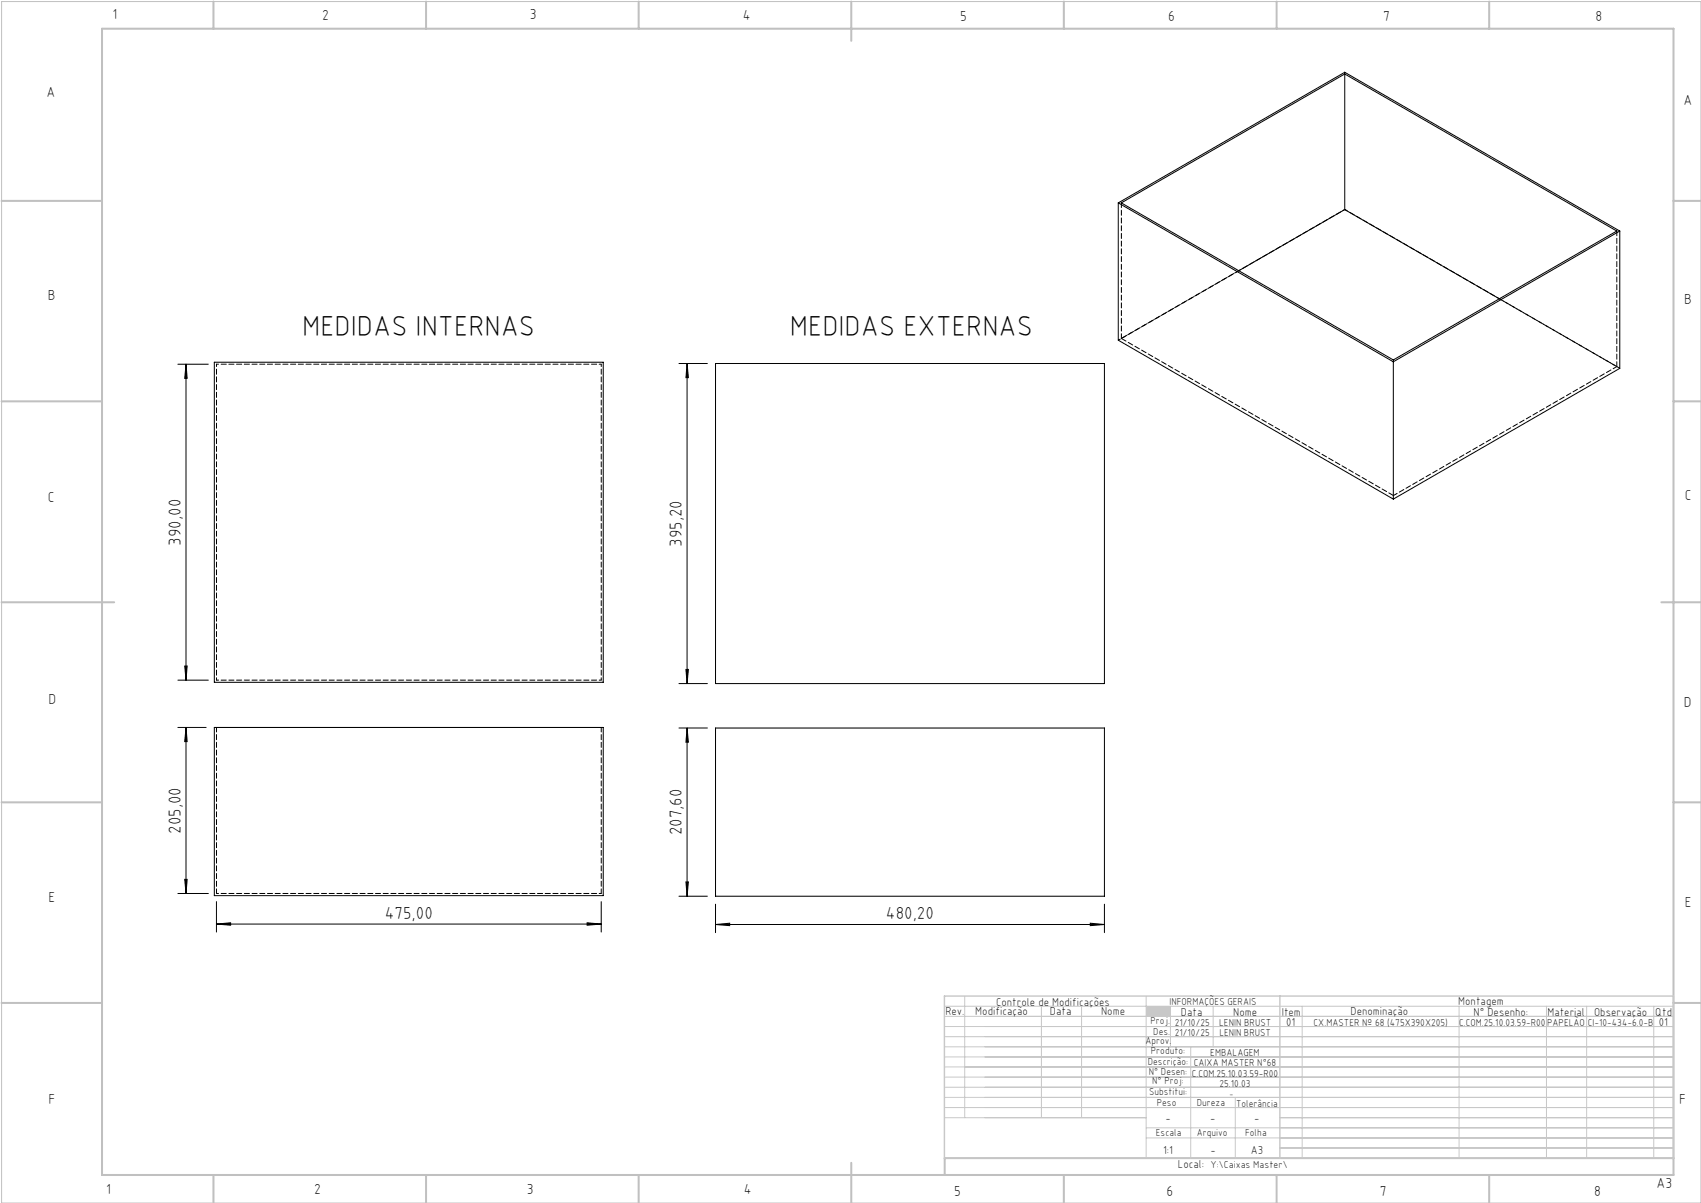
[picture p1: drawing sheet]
<svg xmlns="http://www.w3.org/2000/svg" width="420mm" height="297mm" viewBox="0 0 420 297" stroke-linecap="round" stroke-linejoin="round" font-family="sans-serif">
<path d="M.4 .4h419.6v296.6h-419.6z" fill="none" stroke="#c0c0c0" stroke-width=".25"/>
<g fill="none" stroke="#c0c0c0" stroke-width=".5">
<path d="M25.2 7.1h388v283h-388zM52.7 .4v6.7M105.2 .4v6.7M157.7 .4v6.7M210.2 .4v9.7M262.7 .4v6.7M315.2 .4v6.7M367.7 .4v6.7M.4 49.6h24.8M413.2 49.6h6.8M.4 99.1h24.8M413.2 99.1h6.8"/>
<path d="M.4 148.7h27.8M410.2 148.7h9.8M.4 198.1h24.8M413.2 198.1h6.8M.4 247.6h24.8M413.2 247.6h6.8M52.7 290.1v6.9M105.2 290.1v6.9M157.7 290.1v6.9M210.2 287.1v9.9M262.7 290.1v6.9M315.2 290.1v6.9"/>
<path d="M367.7 290.1v6.9M413.2 285.9h-179.9v4.2"/>
</g>
<g fill="none" stroke="#c3c8d2" stroke-width=".25">
<path d="M233.2 250.9h180M233.2 248.4h180M233.2 253.4h180M233.2 255.9h180M233.2 258.4h180M238.2 245.9v30M257.1 248.4v27.5M267.1 248.4v27.5M283 245.9v40M289 248.4v10M294 258.4v27.5M299.5 248.4v10"/>
<path d="M321.5 248.4v37.5M360.3 248.4v37.5M381.8 248.4v37.5M391.8 248.4v37.5M408.3 248.4v37.5M233.2 260.9h180M233.2 263.4h180M233.2 265.9h180M233.2 268.4h180M233.2 270.9h180M233.2 273.4h180M233.2 275.9h49.8"/>
<path d="M283 278.4h130.2M305 270.9v15M316 275.9h97.2M283 280.9h130.2M316 283.4h97.2"/>
</g>
<path d="M233.2 245.9h180v40h-180zM316 245.9v40" fill="none" stroke="#c3c8d2" stroke-width=".35"/>
<path d="M283 248.4h6v2.5h-6z" fill-rule="evenodd" fill="#c3c8d2"/>
<g fill="none" stroke="#000" stroke-width=".25">
<path d="M332 18.3v33.4M276.1 50.1v33.9l67.9 39.2M276.1 50.1l67.9 39.2M276.1 50.1l55.9-32.3 67.9 39.2M276.9 50.1l55.1-31.8 67.2 38.7-55.2 31.9zM332 51.7l38.2 22.1M332 51.7l-26.1 15.1M399.9 57l-55.9 32.3M399.9 57v33.9l-55.9 32.3M43.9 89.9h7.5M45.9 89.9l.3 3.5h-.6zM45.9 89.9v78"/>
<path d="M52.9 89.4h96v79h-96zM167.6 89.7h7.1M169.7 89.7l.3 3.5h-.6zM169.7 89.7v79.1M176.7 89.7h96v79.1h-96zM344 89.3v33.9M43.9 179.6h7M43.9 167.9h7.5M45.6 164.4h.6l-.3 3.5zM45.9 179.6l.3 3.5h-.6zM45.9 179.6v41M52.9 179.6h96v41.5h-96z"/>
<path d="M167.6 179.7h7.1M167.6 168.8h7.1M169.4 165.3h.6l-.3 3.5zM169.7 179.7l.3 3.5h-.6zM169.7 179.7v41.6M176.7 179.7h96v41.6h-96zM45.6 217.1h.6l-.3 3.5zM169.4 217.7h.6l-.3 3.6zM43.9 220.6h7.5M53.4 228.1l3.5-.3v.6zM53.4 222.6v7.5M53.4 228.1h95"/>
<path d="M145 227.8l3.4 .3-3.4 .3zM148.4 222.6v7.5M167.6 221.3h7.1M176.7 228.2l3.5-.3v.6zM176.7 223.2v7.1M176.7 228.2h96M269.2 227.9l3.5 .3-3.5 .3zM272.7 223.2v7.1"/>
</g>
<g fill="#000">
<path d="M45.6 164.4h.6l-.3 3.5zM45.9 89.9l.3 3.5h-.6zM169.4 165.3h.6l-.3 3.5zM169.7 89.7l.3 3.5h-.6z"/>
<path d="M45.9 179.6l.3 3.5h-.6zM45.6 217.1h.6l-.3 3.5zM169.7 179.7l.3 3.5h-.6zM169.4 217.7h.6l-.3 3.6z"/>
<path d="M53.4 228.1l3.5-.3v.6zM145 227.8l3.4 .3-3.4 .3zM176.7 228.2l3.5-.3v.6zM269.2 227.9l3.5 .3-3.5 .3z"/>
</g>
<path d="M276.9 50.1v33.5M399.2 57v33.5M305.9 66.8l-29 16.8M399.2 90.5l-29-16.7M53.5 179.6v41M148.5 179.6v41" fill="none" stroke="#000" stroke-width=".25" stroke-dasharray="1.3 .6" stroke-dashoffset=".1"/>
<path d="M332 51.7l-55.9 32.3M53.5 89.9h95M148.5 167.9h-95M53.5 220.6h95" fill="none" stroke="#000" stroke-width=".25" stroke-dasharray="1.3 .6" stroke-dashoffset=".8"/>
<path d="M148.5 89.9v78M53.5 167.9v-78" fill="none" stroke="#000" stroke-width=".25" stroke-dasharray="1.3 .6" stroke-dashoffset=".7"/>
<path d="M332 17.8v.4M332 51.7h.1M276.9 83.6l67.2 38.7M344.1 88.9v.4" fill="none" stroke="#000" stroke-width=".25" stroke-dasharray="1.3 .6"/>
<path d="M344.1 122.3l55.1-31.8" fill="none" stroke="#000" stroke-width=".25" stroke-dasharray="1.3 .6" stroke-dashoffset=".2"/>
<path d="M399.9 90.9l-67.9-39.2" fill="none" stroke="#000" stroke-width=".25" stroke-dasharray="1.3 .6" stroke-dashoffset=".5"/>
<g font-size="7.1">
<text x="74.6" y="82.9">MEDIDAS INTERNAS</text>
<text x="195" y="82.9">MEDIDAS EXTERNAS</text>
</g>
<g font-size="4.3">
<text x="44.6" y="134.7" transform="rotate(-90 44.6 134.7)">390,00</text>
<text x="168.4" y="135" transform="rotate(-90 168.4 135)">395,20</text>
<text x="44.6" y="205.9" transform="rotate(-90 44.6 205.9)">205,00</text>
<text x="168.4" y="206.2" transform="rotate(-90 168.4 206.2)">207,60</text>
<text x="95" y="226.8">475,00</text>
<text x="218.8" y="226.9">480,20</text>
</g>
<g font-size="3.6">
<text x="27.8" y="4.8">1</text>
<text x="79.5" y="4.9">2</text>
<text x="130.8" y="4.8">3</text>
<text x="183.4" y="4.9">4</text>
<text x="237.1" y="5.1">5</text>
<text x="288.4" y="5.2">6</text>
<text x="341.5" y="5.1">7</text>
<text x="394" y="5.2">8</text>
<text x="11.5" y="24">A</text>
<text x="415.7" y="25.8">A</text>
<text x="11.8" y="74.1">B</text>
<text x="415.8" y="75.1">B</text>
<text x="11.8" y="124">C</text>
<text x="416" y="123.5">C</text>
<text x="12" y="173.7">D</text>
<text x="415.8" y="174.7">D</text>
<text x="12" y="222.6">E</text>
<text x="416" y="223.9">E</text>
<text x="12" y="272.6">F</text>
<text x="414.6" y="272.6">F</text>
<text x="409" y="293.3">A3</text>
<text x="26.2" y="294.8">1</text>
<text x="77.6" y="294.8">2</text>
<text x="130.1" y="294.8">3</text>
<text x="183.7" y="294.7">4</text>
<text x="235.6" y="295.2">5</text>
<text x="288" y="295.2">6</text>
<text x="340.7" y="295.2">7</text>
<text x="393.6" y="295.2">8</text>
</g>
<g font-size="2.9">
<text x="240.8" y="250.6">Modificação</text>
<text x="259.2" y="250.6">Data</text>
<text x="271.9" y="250.6">Nome</text>
<text x="290.9" y="288.4">Local:</text>
</g>
<g font-size="2.8">
<text x="233.4" y="250.6">Rev.</text>
<text x="246" y="248.4">Controle de Modificações</text>
<text x="291.6" y="250.8">Data</text>
<text x="304.5" y="250.8">Nome</text>
<text x="316.5" y="250.9">Item</text>
<text x="333.5" y="250.5">Denominação</text>
<text x="360.1" y="248.2">Montagem</text>
<text x="363.9" y="250.8">N° Desenho:</text>
<text x="382.1" y="250.8">Material</text>
<text x="393.6" y="250.8">Observação</text>
<text x="408.7" y="250.9">Qtd</text>
<text x="317.6" y="253.3">01</text>
<text x="409.6" y="253.3">01</text>
<text x="287.7" y="276.9">-</text>
<text x="298.8" y="276.9">-</text>
<text x="309.7" y="276.9">-</text>
<text x="287.2" y="284.8">1:1</text>
<text x="298.9" y="284.8">-</text>
<text x="308.8" y="284.8">A3</text>
</g>
<g font-size="2.5">
<text x="288.7" y="248.2">INFORMAÇÕES GERAIS</text>
<text x="282.8" y="257.8">Aprov.</text>
<text x="284.1" y="252.9">Proj.</text>
<text x="284.8" y="255.4">Des.</text>
<text x="290.1" y="255.8">21/10/25</text>
<text x="290.1" y="253.3">21/10/25</text>
<text x="301" y="253.3">LENIN BRUST</text>
<text x="301.1" y="255.8">LENIN BRUST</text>
<text x="324.3" y="253.3">CX.MASTER Nº 68 (475X390X205)</text>
<text x="360.3" y="253.3">C.COM.25.10.03.59-R00</text>
<text x="382" y="253.3">PAPELÃO</text>
<text x="392" y="253.3">CI-10-434-6.0-B</text>
<text x="283.4" y="262.9">Descrição:</text>
<text x="284.2" y="260.3">Produto:</text>
<text x="294.7" y="263.3">CAIXA MASTER N°68</text>
<text x="298.8" y="260.7">EMBALAGEM</text>
<text x="283.7" y="265.4">N° Desen:</text>
<text x="284.5" y="267.7">N° Proj:</text>
<text x="294.3" y="265.9">C.COM.25.10.03.59-R00</text>
<text x="301.1" y="268.3">25.10.03</text>
<text x="283.7" y="270.4">Substitui:</text>
<text x="285.6" y="273">Peso</text>
<text x="295.5" y="273">Dureza</text>
<text x="305.2" y="273.3">Tolerância</text>
<text x="285.4" y="280.4">Escala</text>
<text x="295.5" y="280.4">Arquivo</text>
<text x="307.5" y="280.4">Folha</text>
<text x="298.9" y="288.4">Y:\Caixas Master\</text>
</g>
<text font-size="2.1" x="303.5" y="270.9">-</text>
</svg>
